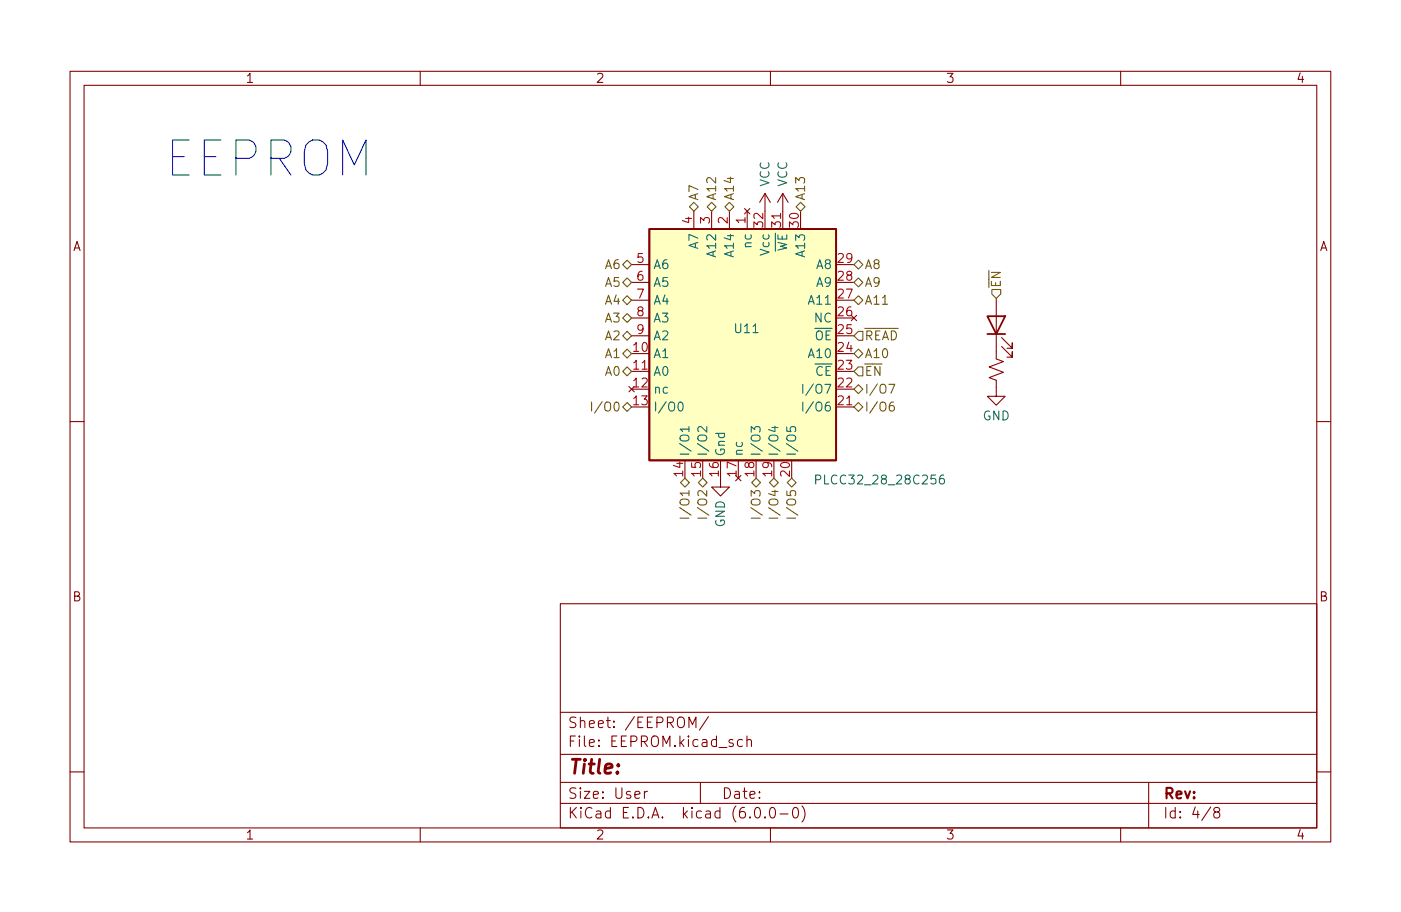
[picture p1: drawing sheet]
<svg xmlns="http://www.w3.org/2000/svg" width="200mm" height="130mm" viewBox="0 0 200 130" stroke-linecap="round" stroke-linejoin="round" font-family="sans-serif">
<g fill="none" stroke="#840000" stroke-width=".15">
<path d="M10 10.2h180v110h-180zM12 12.2h176v106h-176zM60 10.2v2M110 10.2v2M160 10.2v2M90.2 37.8h2.5M99.1 30.1v2.6M101.6 30.1v2.6M104.1 30.1v2.6M106.3 29.8l.8 .7M106.7 30.1v2.6M107.1 29.8l-.8 .7"/>
<path d="M109.2 27.6l-.7 1.3M109.2 27.6v2.5M109.2 27.6l.8 1.3M111.8 27.6v5.1M111.8 27.6l-.8 1.3M111.8 27.6l.7 1.3M89.8 55.2l.8 .7M90.2 53h2.5M90.2 40.3h2.5M90.2 42.8h2.5M90.2 45.4h2.5M90.2 47.9h2.5"/>
<path d="M90.6 55.2l-.8 .7M119.4 58.1h2.5M121.5 45l.8 .8M122.3 45l-.8 .8M142.2 42.6v8.6l1.1 .4-2.1 .8 2.1 .7-2.1 .8 1 .4v2.3h1.3l-1.3 1.2-1.2-1.2h1.2M143 49.5l1.5 1.5v-.8v.8h-.7M143 48.2l1.5 1.5v-.8v.8h-.7M10 60.2h2M102.9 68.2v1.3h1.2l-1.2 1.3-1.3-1.3h1.3M105 67.9l.8 .7M105.8 67.9l-.8 .7M188 60.2h2"/>
<path d="M80 86.2h108v32h-108zM10 110.2h2M60 118.2v2M80 114.7h108M80 111.7h108M80 107.7h108M80 101.7h108M92 113v1M92.4 113h-.3l-.1 .2M98.4 103.9v-1.5l.5 1 .5-1v1.5M100 111.7v3M101.1 102.3l-1.2 1.9"/>
<path d="M106 105.6h-.4l-.3 .2v.5l.1 .2 .2 .1 .4-.1M106.6 105.7a.37 .37 0 0 1 .7 .1v.8M106.6 105.1v1.5M107.9 115.3a.36 .36 0 0 1 .6 .2 .77 .77 0 0 1-.4 1.3 1 1 0 0 1-.2-1.5zM109.2 116.6l.1 .1-.1 .1v-.2v.2M110 118.2v2M110.1 115.3a.36 .36 0 0 1 .5 .2 .77 .77 0 0 1-.4 1.3 1 1 0 0 1-.1-1.5zM111.4 116.2h1.1M113.4 115.3a.36 .36 0 0 1 .5 .2 .77 .77 0 0 1-.4 1.3 1 1 0 0 1-.1-1.5zM114.5 115a1.72 1.72 0 0 1 0 2.3M160 118.2v2M164 111.7v6.5"/>
<path d="M172.9 115.2l-1.3 1.9M173.6 115.9l-.3-.3 .1-.2 .2-.1h.4l.1 .2v.3l-.7 .2-.1 .2v.3l.3 .3h.3l.2-.3v-.5l-.2-.1M188 110.2h2"/>
</g>
<path d="M92.7 32.7h26.7v33h-26.7z" fill="#ffffc2" stroke="#ffffc2" stroke-width=".14"/>
<path d="M92.7 32.7h26.7v33h-26.7zM141 45.1h2.5l-1.3 2.6zM141 47.7h2.5" fill="none" stroke="#840000" stroke-width=".25"/>
<g fill="none" stroke="#006464" stroke-width=".15">
<path d="M96.9 57.5l.2-.1a.69 .69 0 0 1 .3 1.1l-.2 .2a.69 .69 0 0 1-.3-1.2zM114.6 54.9v1.2M114.6 57.4v1.3M116.1 57.3l-1.1 1.7M116.1 54.8l-1.1 1.6M116.6 57.6a.43 .43 0 0 1 .4-.2 .43 .43 0 0 1 .3 .4v.4a.42 .42 0 0 1-.4 .5 .42 .42 0 0 1-.4-.5zM116.6 55a.43 .43 0 0 1 .4-.1 .43 .43 0 0 1 .3 .4v.4a.42 .42 0 0 1-.4 .4 .42 .42 0 0 1-.4-.4zM117.8 54.9h.8l-.5 1.2M118.4 57.4a.5 .5 0 0 0-.6 .5v.5l.1 .2 .4 .1 .2-.2 .1-.4-.2-.2h-.3l-.3 .2M98.4 61.3h-1.3l.4 .3M98.4 60.9v.7M100.9 60.9v.8l-.7-.7-.2-.1-.2 .1-.2 .1v.3l.2 .2"/>
<path d="M107.3 61.7v-.8l.4 .4 .2-.3h.5l.1 .1v.4l-.1 .2M110.2 61h.9M110.6 60.8v.8l-.9-.3M112.3 61v.6h.6l-.1-.2 .1-.4 .2-.1 .4 .1 .1 .1v.3l-.1 .2M116.5 68.5l.6-.1 .1-.2-.1-.3-.2-.1h-.4v1.3M134.7 67.8a.5 .5 0 0 0-.6 .6v.4l.1 .2 .4 .1 .2-.1v-.5l-.1-.1-.3-.1-.3 .2"/>
</g>
<g fill="none" stroke="#725600" stroke-width=".15">
<path d="M88.9 37.8l.6-.7 .7 .7-.7 .6zM99.1 28.9l.6 .6-.6 .6-.7-.6zM101 29.5l.6-.6 .6 .6-.6 .6zM103.5 29.5l.6-.6 .7 .6-.7 .6zM113.7 29.5l.6-.6 .6 .6-.6 .6zM121.9 37.8l.7-.7 .6 .7-.6 .6zM84.5 57.4v1.3M86 57.3l-1.1 1.7M86.4 57.6a.43 .43 0 0 1 .5-.2 .43 .43 0 0 1 .3 .4v.4a.42 .42 0 0 1-.4 .5 .42 .42 0 0 1-.5-.5zM87.8 57.5l.2-.1a.69 .69 0 0 1 .3 1.1l-.2 .2a.69 .69 0 0 1-.3-1.2zM88.9 40.3l.6-.6 .7 .6-.7 .6zM88.9 58.1l.6-.6 .7 .6-.7 .6z"/>
<path d="M88.9 45.4l.6-.6 .7 .6-.7 .6zM88.9 47.9l.6-.6 .7 .6-.7 .7zM88.9 42.8l.6-.6 .7 .6-.7 .7zM88.9 50.5l.6-.7 .7 .7-.7 .6zM88.9 53l.6-.6 .7 .6-.7 .6zM121.9 40.3l.7-.6 .6 .6-.6 .6zM121.9 42.8l.7-.6 .6 .6-.6 .7zM121.9 50.5l.7-.7 .6 .7-.6 .6zM121.9 58.1l.7-.6 .6 .6-.6 .6zM121.9 47.9l.7-.6h.6v1.3h-.6zM121.9 55.5l.7-.6 .6 .6-.6 .7zM122.6 52.4h.6v1.2h-.6l-.7-.6z"/>
<path d="M126.9 54.9h.9l-.6 1.2M127.6 57.4a.5 .5 0 0 0-.6 .5v.5l.1 .2 .3 .1 .2-.2 .1-.4-.1-.2h-.4l-.2 .2M141.6 41.3h1.3v.7l-.7 .6-.6-.6zM97 72.4l1.7 1.1M97.1 74h1.3M97.2 68.9l.6-.7 .6 .7-.6 .6zM99.6 72.4l1.6 1.1M99.6 74h1.3M99.7 71.4a.81 .81 0 0 1 1.2 .1 .43 .43 0 0 1-.4 .6h-.4a.42 .42 0 0 1-.4-.2 .42 .42 0 0 1 0-.5zM100.3 68.2l.7 .7-.7 .6-.6-.6zM100.9 70v.8l-.7-.7-.2-.1-.2 .1-.2 .2v.3l.2 .2M107.2 72.4l1.6 1.1"/>
<path d="M107.3 70.8v-.8l.4 .5 .2-.4h.5l.1 .2v.3l-.1 .2M107.3 74h1.2M107.3 71.4a.81 .81 0 0 1 1.2 .1 .43 .43 0 0 1-.4 .6h-.4a.42 .42 0 0 1-.4-.2 .42 .42 0 0 1 0-.5zM107.9 68.2l.7 .7-.7 .6-.6-.6zM109.7 72.4l1.7 1.1M109.8 74h1.3M109.9 68.9l.6-.7 .6 .7-.6 .6zM112.3 72.4l1.6 1.1M112.3 70.1v.6l.6 .1-.1-.2 .1-.5 .2-.1 .4 .1 .1 .2v.3l-.1 .2M112.3 74h1.3M112.4 71.4a.81 .81 0 0 1 1.2 .1 .43 .43 0 0 1-.4 .6h-.4a.42 .42 0 0 1-.4-.2 .42 .42 0 0 1 0-.5zM113 68.2l.7 .7-.7 .6-.6-.6z"/>
</g>
<text font-size="7" fill="#0000c2" x="23.4" y="25.2">EEPROM</text>
<text font-size="2.8" fill="#840000" x="81" y="110.5">Title:</text>
<g font-size="2.1" fill="#840000">
<text x="81" y="106.6">File: EEPROM.kicad_sch</text>
<text x="81" y="103.9">Sheet: /EEPROM/</text>
<text x="81" y="116.8">KiCad E.D.A. kicad (6.0.0-0)</text>
<text x="81" y="114">Size: User</text>
<text x="103" y="114">Date:</text>
<text x="166" y="114">Rev:</text>
<text x="166" y="116.8">Id: 4/8</text>
</g>
<g font-size="1.8" fill="#840000">
<text x="35" y="11.8">1</text>
<text x="85" y="11.8">2</text>
<text x="135" y="11.8">3</text>
<text x="185" y="11.8">4</text>
<text x="10.3" y="35.8">A</text>
<text x="188.3" y="35.8">A</text>
<text x="10.3" y="85.8">B</text>
<text x="188.3" y="85.8">B</text>
<text x="35" y="119.8">1</text>
<text x="85" y="119.8">2</text>
<text x="135" y="119.8">3</text>
<text x="185" y="119.8">4</text>
</g>
<g font-size="1.8" fill="#725600">
<text x="99.7" y="28.7" transform="rotate(-90 99.7 28.7)">A7</text>
<text x="102.2" y="28.7" transform="rotate(-90 102.2 28.7)">A12</text>
<text x="104.8" y="28.7" transform="rotate(-90 104.8 28.7)">A14</text>
<text x="114.9" y="28.7" transform="rotate(-90 114.9 28.7)">A13</text>
<text x="86.4" y="38.4">A6</text>
<text x="86.4" y="40.9">A5</text>
<text x="123.4" y="40.9">A9</text>
<text x="123.4" y="38.4">A8</text>
<text x="142.9" y="41.1" transform="rotate(-90 142.9 41.1)">~{EN}</text>
<text x="86.4" y="46">A3</text>
<text x="86.4" y="43.5">A4</text>
<text x="123.4" y="43.5">A11</text>
<text x="86.4" y="48.6">A2</text>
<text x="86.4" y="51.1">A1</text>
<text x="86.4" y="53.6">A0</text>
<text x="123.4" y="53.6">~{EN}</text>
<text x="123.4" y="51.1">A10</text>
<text x="123.4" y="48.6">~{READ}</text>
<text x="123.4" y="58.7">I/O6</text>
<text x="123.4" y="56.2">I/O7</text>
<text x="98.4" y="73.1" transform="rotate(-90 98.4 73.1)">I/O1</text>
<text x="111.1" y="73.1" transform="rotate(-90 111.1 73.1)">I/O4</text>
</g>
<g font-size="1.8" fill="#006464">
<text x="109.9" y="26.7" transform="rotate(-90 109.9 26.7)">VCC</text>
<text x="112.4" y="26.7" transform="rotate(-90 112.4 26.7)">VCC</text>
<text x="99.7" y="35.5" transform="rotate(-90 99.7 35.5)">A7</text>
<text x="107.3" y="35.3" transform="rotate(-90 107.3 35.3)">nc</text>
<text x="93.2" y="38.4">A6</text>
<text x="93.2" y="40.9">A5</text>
<text x="102.2" y="36.4" transform="rotate(-90 102.2 36.4)">A12</text>
<text x="104.8" y="36.4" transform="rotate(-90 104.8 36.4)">A14</text>
<text x="109.9" y="36.3" transform="rotate(-90 109.9 36.3)">Vcc</text>
<text x="112.4" y="37.4" transform="rotate(-90 112.4 37.4)">~{WE}</text>
<text x="114.9" y="36.4" transform="rotate(-90 114.9 36.4)">A13</text>
<text x="116.6" y="40.9">A9</text>
<text x="116.6" y="38.4">A8</text>
<text x="93.2" y="43.5">A4</text>
<text x="93.2" y="46">A3</text>
<text x="105" y="47.5">U11</text>
<text x="115.6" y="43.5">A11</text>
<text x="116.3" y="46">NC</text>
<text x="93.2" y="51.1">A1</text>
<text x="93.2" y="53.6">A0</text>
<text x="93.2" y="48.6">A2</text>
<text x="114.9" y="48.6">~{OE}</text>
<text x="115" y="53.6">~{CE}</text>
<text x="115.6" y="51.1">A10</text>
<text x="93.2" y="56.2">nc</text>
<text x="93.2" y="58.7">I/O0</text>
<text x="140.3" y="60">GND</text>
<text x="98.4" y="65.2" transform="rotate(-90 98.4 65.2)">I/O1</text>
<text x="101" y="65.2" transform="rotate(-90 101 65.2)">I/O2</text>
<text x="103.5" y="65.2" transform="rotate(-90 103.5 65.2)">Gnd</text>
<text x="106" y="65.2" transform="rotate(-90 106 65.2)">nc</text>
<text x="108.6" y="65.2" transform="rotate(-90 108.6 65.2)">I/O3</text>
<text x="111.1" y="65.2" transform="rotate(-90 111.1 65.2)">I/O4</text>
<text x="113.7" y="65.2" transform="rotate(-90 113.7 65.2)">I/O5</text>
<text x="117.2" y="69.1">PLCC32_28_28C256</text>
<text x="103.5" y="75.3" transform="rotate(-90 103.5 75.3)">GND</text>
</g>
<g font-size="1.8" fill="#a90000">
<text x="98.8" y="31.9" transform="rotate(-90 98.8 31.9)">4</text>
<text x="101.3" y="31.9" transform="rotate(-90 101.3 31.9)">3</text>
<text x="103.9" y="31.9" transform="rotate(-90 103.9 31.9)">2</text>
<text x="106.4" y="31.9" transform="rotate(-90 106.4 31.9)">1</text>
<text x="109" y="32.4" transform="rotate(-90 109 32.4)">32</text>
<text x="111.5" y="32.4" transform="rotate(-90 111.5 32.4)">31</text>
<text x="114" y="32.4" transform="rotate(-90 114 32.4)">30</text>
<text x="90.9" y="37.5">5</text>
<text x="90.9" y="40.1">6</text>
<text x="119.7" y="40.1">28</text>
<text x="119.7" y="37.5">29</text>
<text x="90.9" y="42.6">7</text>
<text x="90.9" y="45.1">8</text>
<text x="90.9" y="47.7">9</text>
<text x="119.7" y="47.7">25</text>
<text x="119.7" y="45.1">26</text>
<text x="119.7" y="42.6">27</text>
<text x="90.5" y="50.2">10</text>
<text x="90.5" y="52.8">11</text>
<text x="119.7" y="52.8">23</text>
<text x="119.7" y="50.2">24</text>
<text x="90.5" y="55.3">12</text>
<text x="90.5" y="57.8">13</text>
<text x="119.7" y="57.8">21</text>
<text x="119.7" y="55.3">22</text>
<text x="97.5" y="68" transform="rotate(-90 97.5 68)">14</text>
<text x="100.1" y="68" transform="rotate(-90 100.1 68)">15</text>
<text x="102.6" y="68" transform="rotate(-90 102.6 68)">16</text>
<text x="105.2" y="68" transform="rotate(-90 105.2 68)">17</text>
<text x="107.7" y="68" transform="rotate(-90 107.7 68)">18</text>
<text x="110.2" y="68" transform="rotate(-90 110.2 68)">19</text>
<text x="112.8" y="68" transform="rotate(-90 112.8 68)">20</text>
</g>
</svg>
